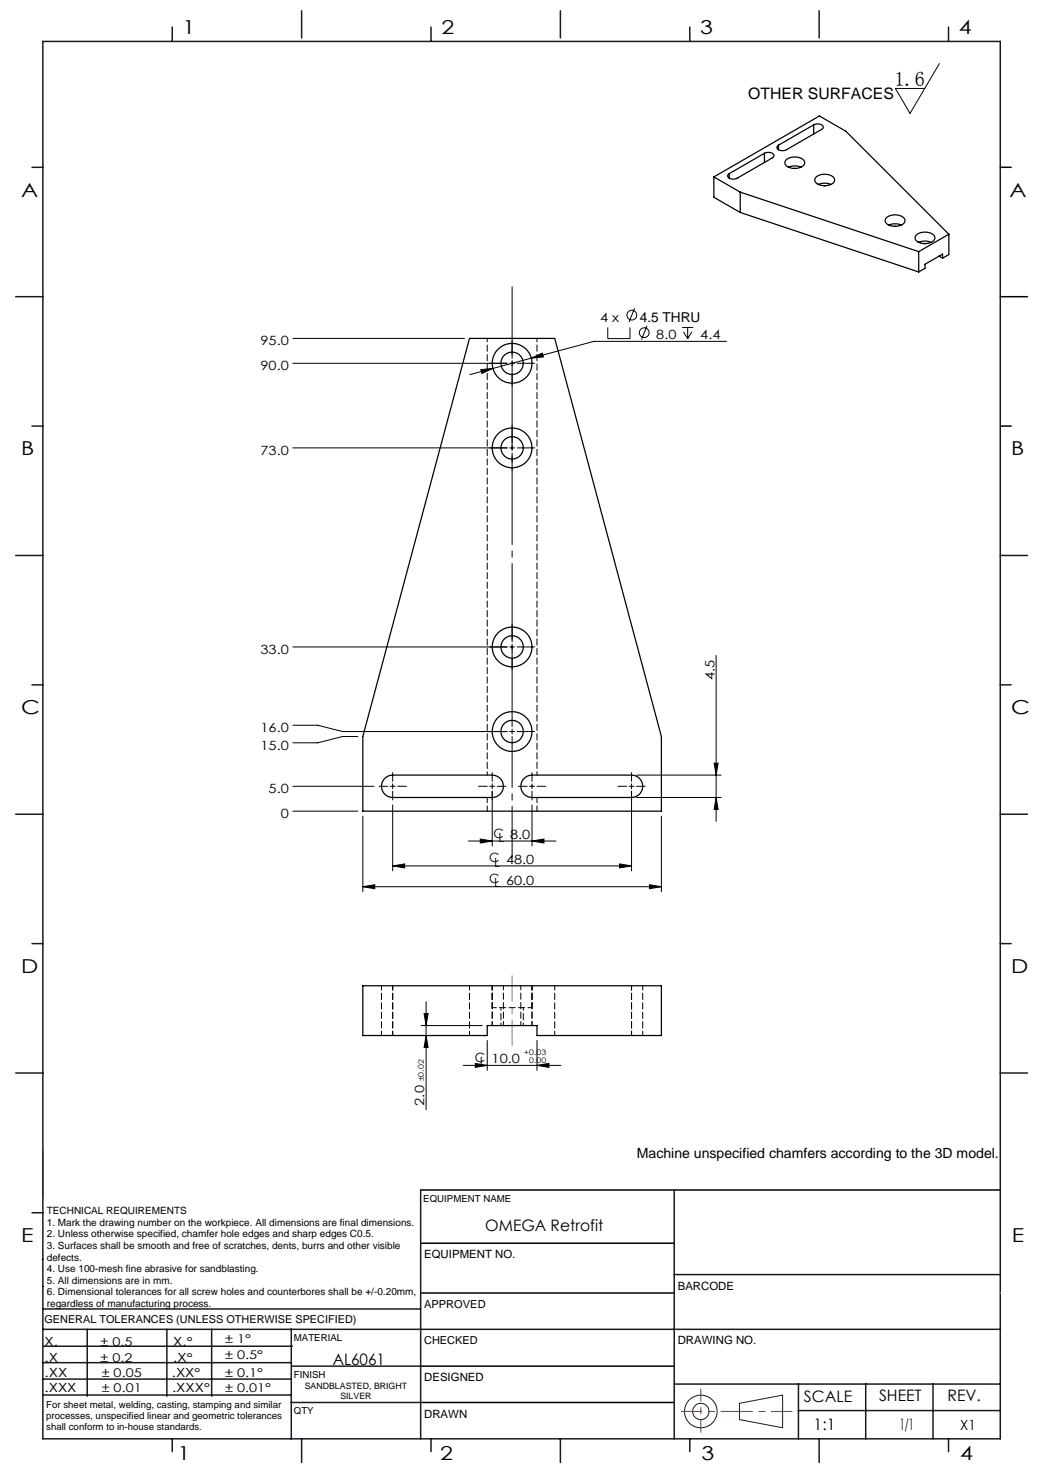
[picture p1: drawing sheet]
<svg xmlns="http://www.w3.org/2000/svg" width="210mm" height="297mm" viewBox="0 0 210 297" stroke-linecap="round" stroke-linejoin="round" font-family="sans-serif">
<g fill="none" stroke="#000" stroke-width=".2">
<path d="M188.8 12.8l-5.9 10-3-5h5.9M58.9 68h34.4M58.9 73h43M96.6 74.3l2.4-.3-2.2 1zM102.4 73h1M102.9 72.5v1M106.8 72l2.2-1 .2 .7zM122.1 65.8v2.2h4.5v-2.2M127.5 61.9l-1.1 2.8M130 65.5l-1.1 2.7M137.1 65.8h2.2M137.4 66.7l.8 1.3"/>
<path d="M138.2 65.8v2.2M139 66.7l-.8 1.3M146 68.6h-26.6l-25 6.7M58.9 90h43M102.4 90h1M102.9 89.5v1M58.9 130h43M102.4 130h1M102.9 129.5v1M143.9 131.7v33.4M58.9 158h16.3M58.9 145.7h5l5 1.3h33"/>
<path d="M71.9 148h-3l-5 1.3h-5M78.4 158h1M78.9 157.5v1M98.9 159v11M102.4 147h1M102.9 146.5v1M106.4 158h1M106.9 157.5v1M126.9 159v16M127.9 155.8h17M143.5 153.4h.8l-.4 2.4zM58.9 163h13"/>
<path d="M72.9 178.2l2.4-.4v.8zM72.9 164v15.2M72.9 178.2h60M78.9 174l2.4-.4v.8zM78.9 161.8v13.2M78.9 174h48M94.1 169h17.6M96.5 168.6l2.4 .4-2.4 .4zM106.9 169l2.4-.4v.8zM106.9 161.8v8.2M124.5 173.6l2.4 .4-2.4 .4zM127.9 160.3h17"/>
<path d="M130.5 177.8l2.4 .4-2.4 .4zM132.9 164v15.2M143.9 160.3l.4 2.4h-.8zM84.6 206.1h12.3M85.2 203.7h.8l-.4 2.4zM85.6 201.3v21.7M85.6 208.1l.4 2.4h-.8zM93.1 214.1h19.6M95.5 213.7l2.4 .4-2.4 .4zM97.9 209.1v6M107.9 214.1l2.4-.4v.8zM107.9 209.1v6"/>
<circle cx="127" cy="63.3" r=".98"/>
<circle cx="129.5" cy="66.9" r=".98"/>
</g>
<g fill="none" stroke="#191924" stroke-width=".2">
<path d="M8.6 231.2v9.4M148.6 282l8.7-1.6v6.5l-8.7-1.6z"/>
<circle cx="140.8" cy="283.6" r="3.3"/>
<circle cx="140.8" cy="283.6" r="1.64"/>
</g>
<g fill="none" stroke="#000" stroke-width=".2" stroke-dasharray="15.2 1.3 1.3 1.3">
<path d="M101.9 73h-3.5M102.9 74v3.5M102.9 72v-3.5M103.9 73h3.5M101.9 90h-3.5M102.9 91v3.5M102.9 89v-3.5M103.9 90h3.5M101.9 130h-3.5M102.9 131v3.5M102.9 129v-3.5M103.9 130h3.5"/>
<path d="M77.9 158h-1.7M78.9 157v-1.7M78.9 159v1.8M79.9 158h1.8M97.9 158h-1.7M98.9 158h.5M98.9 158v-.5M98.9 158h-.5M98.9 158v.5M98.9 157v-1.7M98.9 159v1.8M99.9 158h1.8"/>
<path d="M101.9 147h-3.5M103.9 147h3.5M105.9 158h-1.7M106.9 157v-1.7M106.9 159v1.8M107.9 158h1.8M125.9 158h-1.7M126.9 158h.5M126.9 158v-.5M126.9 158h-.5M126.9 158v.5M126.9 157v-1.7"/>
<path d="M126.9 159v1.8M127.9 158h1.8"/>
</g>
<path d="M102.9 148v24.3" fill="none" stroke="#000" stroke-width=".2" stroke-dasharray="15.2 1.3 1.3 1.3" stroke-dashoffset="5"/>
<path d="M102.9 146v-88.4" fill="none" stroke="#000" stroke-width=".2" stroke-dasharray="15.2 1.3 1.3 1.3" stroke-dashoffset="1.5"/>
<path d="M102.9 196.1v14" fill="none" stroke="#808080" stroke-width=".2" stroke-dasharray="15.2 1.3 1.3 1.3" stroke-dashoffset="10.1"/>
<path d="M201 33.6h2.2M201 59.6h5.5M201 85.6h2.2M84.5 239.1h116.5M84.6 259.8h50.9M84.6 249.8h50.9M84.6 274.5h50.9M84.5 281.8h51" fill="none" stroke="#000" stroke-width=".3"/>
<path d="M136.9 283.6h22.3" fill="none" stroke="#f00" stroke-width=".2" stroke-dasharray="6.3 1.3 1.3 1.3" stroke-dashoffset="2.2"/>
<path d="M140.8 287.8v-8.7" fill="none" stroke="#f00" stroke-width=".2" stroke-dasharray="6.3 1.3 1.3 1.3" stroke-dashoffset="3.9"/>
<g fill="none" stroke="#191924" stroke-width=".3">
<path d="M8.6 8.3h192.4v280.8h-192.4zM34.6 5.4v2.9M60.6 2.2v5.4M86.6 5.4v2.9M112.6 2.2v5.4M138.6 5.4v2.9M164.6 2.2v5.4M190.6 5.4v2.9M6.4 33.6h2.2M3.2 59.6h5.4M6.4 85.6h2.2M3.2 111.6h5.4"/>
<path d="M201 111.6h5.5M6.4 137.6h2.2M201 137.6h2.2M3.2 163.6h5.4M201 163.6h5.5M6.4 189.6h2.2M201 189.6h2.2M3.2 215.6h5.4M201 215.6h5.5M84.5 239.1v50M135.5 239.1v50M6.4 243.7h2.2"/>
<path d="M8.5 253.1h.1M8.6 258.5h.1M135.5 256.1h65.5M8.5 277.1h49.9M8.5 273.8h49.9M8.6 267.1h75.9M8.6 263h75.9M8.8 270.5h49.9M17.5 267.1v13.5M33.5 267.1v13.5M42.5 267.1v13.5M58.5 267.1v22.1"/>
<path d="M58.6 274.5h26M84.6 267.1h116.5M135.5 278.1h65.5M160.5 278v11.1M174 278v11.1M187.5 278v11.1M8.8 280.3h49.7M34.6 289.1v2.6M58.5 281.8h26M60.6 289.1v4.8M86.6 289.1v2.6M112.6 289.1v4.8"/>
<path d="M138.6 289.1v2.6M160.4 283.5h40.6M164.6 289.1v4.8M190.6 289.1v2.6"/>
</g>
<path d="M201 259.8h.1" fill="none" stroke="#c0c0c0" stroke-width=".2"/>
<g fill="#000">
<path d="M96.6 74.3l.2 .7 2.2-1zM106.8 72l2.4-.3-.2-.7z"/>
<path d="M96.5 168.6l2.4 .4-2.4 .4zM106.9 169l2.4-.4v.8z"/>
<path d="M130.5 177.8l2.4 .4-2.4 .4zM72.9 178.2l2.4-.4v.8zM124.5 173.6l2.4 .4-2.4 .4zM78.9 174l2.4-.4v.8z"/>
<path d="M143.9 160.3l.4 2.4h-.8zM143.5 153.4h.8l-.4 2.4z"/>
<path d="M85.2 203.7h.8l-.4 2.4zM85.6 208.1l.4 2.4h-.8z"/>
<path d="M107.9 214.1l2.4-.4v.8zM95.5 213.7l2.4 .4-2.4 .4z"/>
</g>
<g fill="none" stroke="#000" stroke-width=".25">
<path d="M143.5 35.6l21.2-12.3 5.3 3.1 20.7 20.7M143.5 35.6l5.3 3M143.5 35.6v4l5.3 3.1M146.5 34.9v.9M148.8 38.6l35.8 12M148.8 38.6v4.1M153.6 30.8a1.3 1.3 0 0 1 1.9 .5l-.3 .4-7.1 4.1a1.29 1.29 0 0 1-1.9-.5l.3-.4M153.6 30.8l-7.1 4.1M153.6 30.8v1.8M156.4 29.2v.9M158 32.1a2.65 2.65 0 0 1 3.7 .4 1.48 1.48 0 0 1-1.9 1.3 1.75 1.75 0 0 1-2.1-1.2zM158.5 33.6a3.2 3.2 0 0 1 2.5 0"/>
<path d="M159.6 33.8h.3M163.5 25.1a1.29 1.29 0 0 1 1.9 .5l-.3 .4-7.1 4.1a1.29 1.29 0 0 1-1.9-.5l.3-.4M163.5 25.1l-7.1 4.1M163.5 25.1v1.8M164 35.5a2.65 2.65 0 0 1 3.7 .4 1.48 1.48 0 0 1-1.8 1.4 1.75 1.75 0 0 1-2.2-1.2zM164.5 37.1a3.2 3.2 0 0 1 2.5 0M165.6 37.3h.3M148.8 42.7l35.8 11.9M178.2 43.7a2.65 2.65 0 0 1 3.6 .4 1.48 1.48 0 0 1-1.8 1.4 1.75 1.75 0 0 1-2.1-1.2zM178.6 45.2a3.2 3.2 0 0 1 2.5 0M179.7 45.5h.3M184.2 47.2a2.65 2.65 0 0 1 3.6 .4 1.48 1.48 0 0 1-1.8 1.4 1.75 1.75 0 0 1-2.1-1.3z"/>
<path d="M184.6 50.6v4M184.6 48.7a3.2 3.2 0 0 1 2.5 0M185.7 49h.3M188.7 51.5l.7 .4M189.4 51.9v-.8l-3.5 2v.8l-1.3 .7M190.7 47.1l-6.1 3.5M190.7 47.1v4.1l-1.3 .7M94.3 68h17.2l21.4 80v15h-60v-15zM77.2 156.6a2.25 2.25 0 0 1 1.7-.8h20a2.25 2.25 0 0 1 2.3 2.2 2.25 2.25 0 0 1-2.3 2.3h-20a2.25 2.25 0 0 1-2-1.3 2.25 2.25 0 0 1 .3-2.4zM105.2 156.6a2.25 2.25 0 0 1 1.7-.8h20a2.25 2.25 0 0 1 2.3 2.2 2.25 2.25 0 0 1-2.3 2.3h-20a2.25 2.25 0 0 1-2-1.3 2.25 2.25 0 0 1 .3-2.4zM72.9 198.1h60v10h-25v-2h-10v2h-25z"/>
<circle cx="102.9" cy="73" r="4"/>
<circle cx="102.9" cy="73" r="2.25"/>
<circle cx="102.9" cy="90" r="4"/>
<circle cx="102.9" cy="90" r="2.25"/>
<circle cx="102.9" cy="130" r="4"/>
<circle cx="102.9" cy="130" r="2.25"/>
<circle cx="102.9" cy="147" r="4"/>
<circle cx="102.9" cy="147" r="2.25"/>
</g>
<path d="M107.9 68v87.8M97.9 155.8v-87.8" fill="none" stroke="#000" stroke-width=".2" stroke-dasharray="1.3 .6" stroke-dashoffset=".6"/>
<path d="M97.9 163v-2.7M107.9 160.3v2.7" fill="none" stroke="#000" stroke-width=".2" stroke-dasharray="1.3 .6" stroke-dashoffset=".2"/>
<path d="M76.7 198.1v10M104.7 198.1v8M111.5 198.1v10M78.9 208.1v-10M94.3 208.1v-10M98.9 206.1v-8M98.9 202.5h8M101.2 206.1v-8M106.9 206.1v-8M126.9 208.1v-10M129.2 208.1v-10" fill="none" stroke="#000" stroke-width=".2" stroke-dasharray="1.3 .6" stroke-dashoffset=".4"/>
<path d="M98.9 198.1v4.4M106.9 202.5v-4.4" fill="none" stroke="#000" stroke-width=".2" stroke-dasharray="1.3 .6" stroke-dashoffset=".3"/>
<path d="M100.7 202.5v3.6M105.2 206.1v-3.6" fill="none" stroke="#000" stroke-width=".2" stroke-dasharray="1.3 .6" stroke-dashoffset=".7"/>
<text font-size="4.1" x="179.7" y="17.2">1.6</text>
<g font-size="3.9">
<text x="36.7" y="6.9">1</text>
<text x="88.7" y="6.9">2</text>
<text x="140.7" y="6.9">3</text>
<text x="192.7" y="6.9">4</text>
<text x="4.2" y="39.5">A</text>
<text x="202.9" y="39.5">A</text>
<text x="4.2" y="91.5">B</text>
<text x="203.2" y="91.5">B</text>
<text x="4.2" y="143.5">C</text>
<text x="203.2" y="143.5">C</text>
<text x="4.2" y="195.5">D</text>
<text x="203.2" y="195.5">D</text>
<text x="4.2" y="249.6">E</text>
<text x="203.3" y="249.6">E</text>
<text x="35.7" y="293.4">1</text>
<text x="88.4" y="293.4">2</text>
<text x="141" y="293.4">3</text>
<text x="193" y="293.4">4</text>
</g>
<g font-size="3.2">
<text x="150.4" y="20">OTHER SURFACES</text>
<text x="97.5" y="247.3">OMEGA Retrofit</text>
<text x="66.9" y="274.2">AL6061</text>
<text x="161.6" y="281.7">SCALE</text>
<text x="176.7" y="281.5">SHEET</text>
<text x="190.4" y="281.5">REV.</text>
<text x="163.5" y="287.3">1:1</text>
<text x="180.8" y="287.3">1/1</text>
</g>
<g font-size="2.8">
<text x="128" y="232.7">Machine unspecified chamfers according to the 3D model.</text>
<text x="193" y="287.3">X1</text>
</g>
<text font-size="2.7" x="128.6" y="64.7">4.5 THRU</text>
<g font-size="2.6">
<text x="120.6" y="64.7">4 x</text>
<text x="52.3" y="69.4">95.0</text>
<text x="131.9" y="68.2">8.0</text>
<text x="140.7" y="68.2">4.4</text>
<text x="52.3" y="74.4">90.0</text>
<text x="52.3" y="91.4">73.0</text>
<text x="52.3" y="131.4">33.0</text>
<text x="143.6" y="136.6" transform="rotate(-90 143.6 136.6)">4.5</text>
<text x="52.3" y="147.1">16.0</text>
<text x="52.3" y="150.7">15.0</text>
<text x="54" y="159.4">5.0</text>
<text x="56.4" y="164.4">0</text>
<text x="98.3" y="173.3">C</text>
<text x="99.1" y="168.3">C</text>
<text x="100.2" y="169.1">L 8.0</text>
<text x="98.3" y="177.5">C</text>
<text x="99.3" y="178.3">L 60.0</text>
<text x="99.3" y="174.1">L 48.0</text>
<text x="95.4" y="213.4">C</text>
<text x="96.4" y="214.2">L</text>
<text x="98.8" y="213.7">10.0</text>
<text x="85.3" y="222.2" transform="rotate(-90 85.3 222.2)">2.0</text>
</g>
<g font-size="2.5">
<text x="8.9" y="273.6">.X</text>
<text x="8.9" y="270.4">X.</text>
<text x="34.8" y="273.7">.X°</text>
<text x="34.8" y="270.5">X.°</text>
<text x="9" y="276.7">.XX</text>
<text x="9" y="279.7">.XXX</text>
<text x="34.5" y="276.7">.XX°</text>
<text x="34.6" y="279.8">.XXX°</text>
</g>
<g font-size="2.4">
<text x="45.2" y="270">± 1°</text>
<text x="20.2" y="270.4">± 0.5</text>
<text x="20.2" y="273.7">± 0.2</text>
<text x="45.2" y="273.2">± 0.5°</text>
<text x="20.4" y="279.7">± 0.01</text>
<text x="20.4" y="276.7">± 0.05</text>
<text x="45.2" y="276.7">± 0.1°</text>
<text x="45.2" y="279.7">± 0.01°</text>
</g>
<g font-size="2.3">
<text x="85.2" y="252.9">EQUIPMENT NO.</text>
<text x="136.2" y="259.2">BARCODE</text>
<text x="136.2" y="270.2">DRAWING NO.</text>
<text x="85.2" y="277.6">DESIGNED</text>
<text x="85.2" y="284.9">DRAWN</text>
</g>
<g font-size="2.2">
<text x="85.2" y="262.8">APPROVED</text>
<text x="8.9" y="265.9">GENERAL TOLERANCES (UNLESS OTHERWISE SPECIFIED)</text>
<text x="85.2" y="270.1">CHECKED</text>
</g>
<g font-size="2">
<text x="9.4" y="244">TECHNICAL REQUIREMENTS</text>
<text x="9.4" y="246.3">1. Mark the drawing number on the workpiece. All dimensions are final dimensions.</text>
<text x="9.4" y="248.6">2. Unless otherwise specified, chamfer hole edges and sharp edges C0.5.</text>
<text x="9.4" y="251">3. Surfaces shall be smooth and free of scratches, dents, burrs and other visible</text>
<text x="9.4" y="253.3">defects.</text>
<text x="9.4" y="255.6">4. Use 100-mesh fine abrasive for sandblasting.</text>
<text x="9.4" y="258">5. All dimensions are in mm.</text>
<text x="9.4" y="260.3">6. Dimensional tolerances for all screw holes and counterbores shall be +/-0.20mm,</text>
<text x="9.4" y="262.6">regardless of manufacturing process.</text>
</g>
<g font-size="1.9">
<text x="85.1" y="241.5">EQUIPMENT NAME</text>
<text x="59.1" y="269.5">MATERIAL</text>
<text x="59.1" y="276.9">FINISH</text>
<text x="9.3" y="282.9">For sheet metal, welding, casting, stamping and similar</text>
<text x="9.3" y="285.1">processes, unspecified linear and geometric tolerances</text>
<text x="9.3" y="287.4">shall conform to in-house standards.</text>
<text x="59.1" y="284.2">QTY</text>
</g>
<g font-size="1.8">
<text x="61.2" y="279">SANDBLASTED, BRIGHT</text>
<text x="68.4" y="281.1">SILVER</text>
</g>
<g font-size="1.5">
<text x="105.3" y="211.9">+0.03</text>
<text x="106.4" y="213.6">0.00</text>
<text x="85.2" y="217.3" transform="rotate(-90 85.2 217.3)">±0.02</text>
</g>
</svg>
